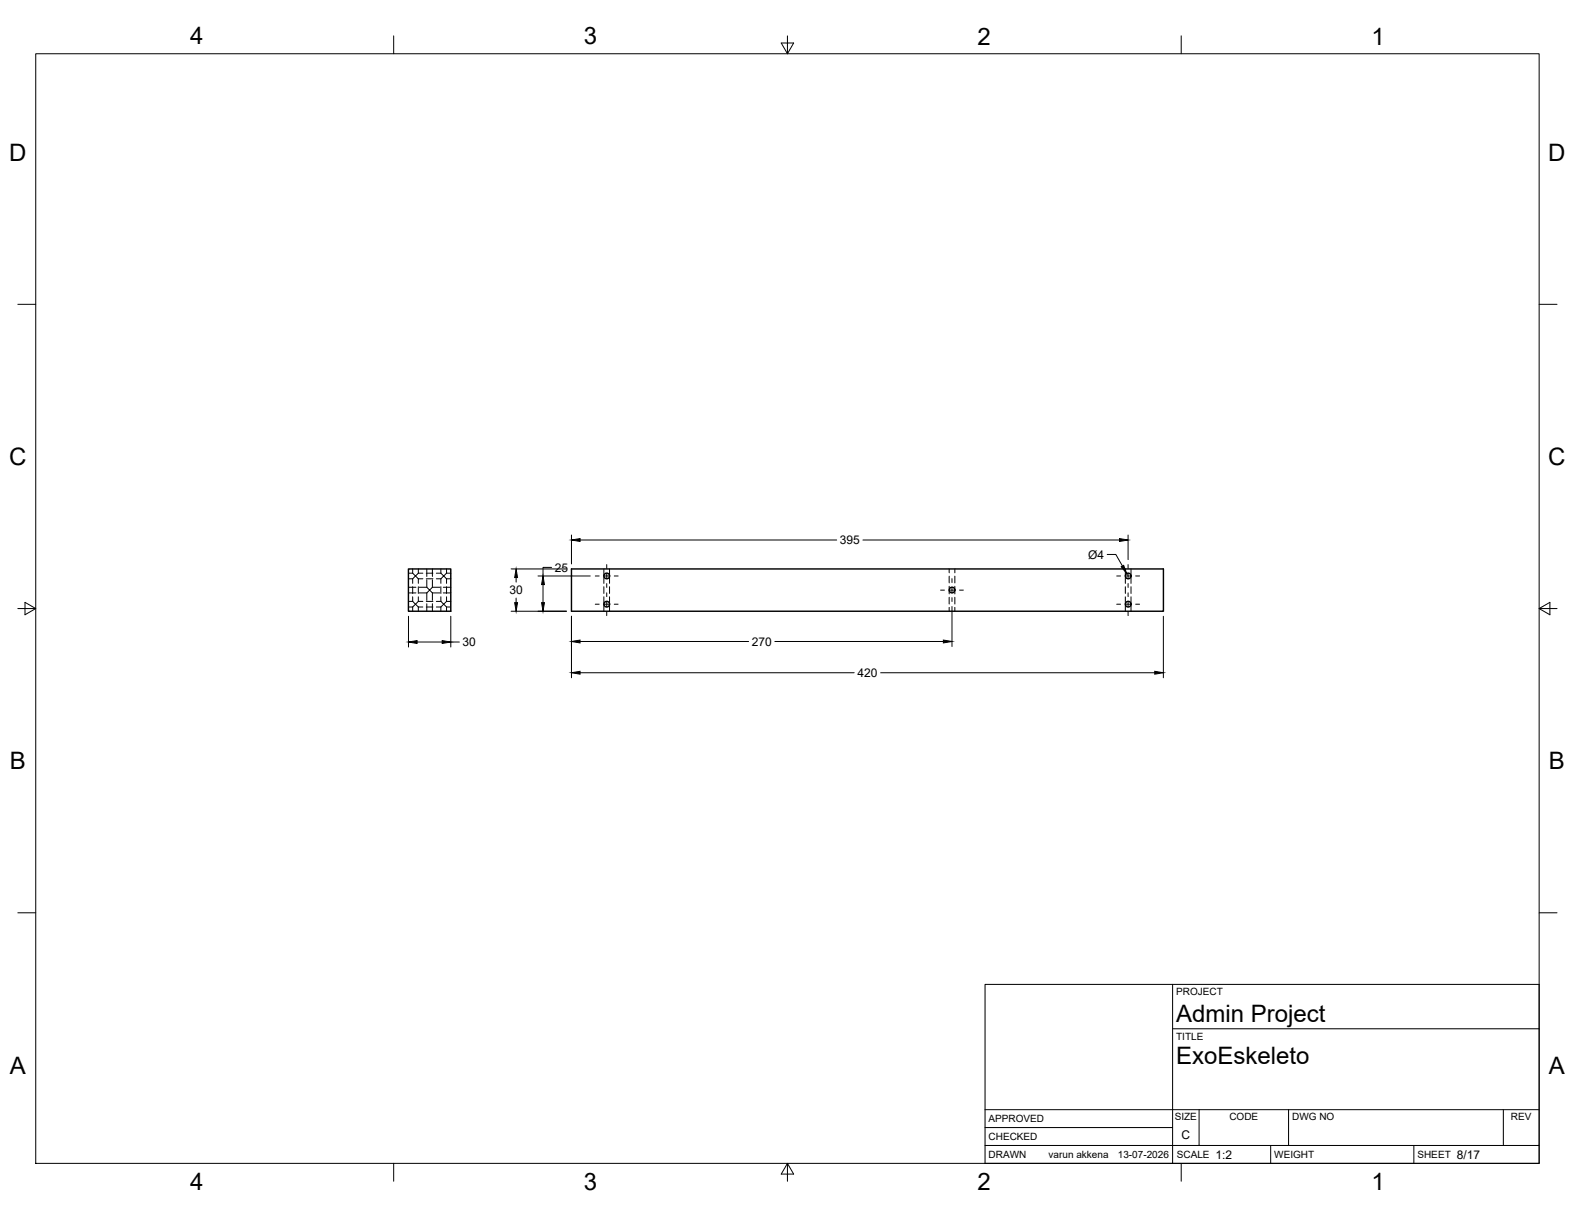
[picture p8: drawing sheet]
<svg xmlns="http://www.w3.org/2000/svg" width="559mm" height="432mm" viewBox="0 0 559 432" stroke-linecap="round" stroke-linejoin="round" font-family="sans-serif">
<!-- layer: Visible -->
<g fill="none" stroke="#000" stroke-width=".51">
<path d="M144.9 201.9h15v15h-15zM202.8 201.9h210v15h-210z"/>
<circle cx="215.3" cy="204.4" r="1.01"/>
<circle cx="215.3" cy="214.4" r="1.01"/>
<circle cx="337.8" cy="209.3" r="1.01"/>
<circle cx="400.3" cy="204.4" r="1.01"/>
<circle cx="400.3" cy="214.4" r="1.01"/>
</g>
<!-- layer: Hidden -->
<g fill="none" stroke="#000" stroke-width=".35">
<path d="M144.9 203.4h1.5M144.9 205.4h1.5M144.9 213.4h1.5M144.9 215.4h1.5M144.9 208.4h2.7M144.9 210.4h2.7M146.4 203.4l.5 .4a.76 .76 0 0 0 .8 .4 .76 .76 0 0 0 .6-.7l.1-.1M146.4 215.4l.5-.5a.76 .76 0 0 1 .8-.3 .76 .76 0 0 1 .6 .6l.1 .2M146.4 205.4l1-1 1 1M146.4 213.4l1 1 1-1M146.4 201.9v1.5M146.4 205.4v1.6"/>
<path d="M146.4 208.2v2.4M146.4 211.8v1.6M146.4 215.4v1.5M148.4 201.9v1.5M148.4 205.4v1.6M148.4 208.2v2.4M148.4 211.8v1.6M148.4 215.4v1.5M148.4 203.4h1.6M148.4 205.4h1.6M148.4 213.4h1.6M148.4 215.4h1.6"/>
<path d="M148.8 208.4h2.6M148.8 210.4h2.6M151.2 203.4h2.4M151.2 205.4h2.4M151.2 213.4h2.4M151.2 215.4h2.4M151.4 210.4l.5-.5a.76 .76 0 0 1 .8-.3 .76 .76 0 0 1 .6 .6l.1 .2M151.4 208.4l1 1 1-1M151.4 201.9v2.6M151.4 205.7v2.7M151.4 210.4v2.6M151.4 214.2v2.7"/>
<path d="M153.4 201.9v2.6M153.4 205.7v2.7M153.4 210.4v2.6M153.4 214.2v2.7M153.4 208.4h2.7M153.4 210.4h2.7M154.8 203.4h1.6M154.8 205.4h1.6M154.8 213.4h1.6M154.8 215.4h1.6M156.4 203.4l.5 .4a.76 .76 0 0 0 .8 .4 .76 .76 0 0 0 .6-.7l.1-.1M156.4 215.4l.5-.5a.76 .76 0 0 1 .8-.3 .76 .76 0 0 1 .6 .6l.1 .2"/>
<path d="M156.4 205.4l1-1 1 1M156.4 213.4l.5 .4a.71 .71 0 0 0 .7 .4 .71 .71 0 0 0 .6-.6l.2-.2M156.4 201.9v1.5M156.4 205.4v1.6M156.4 208.2v2.4M156.4 211.8v1.6M156.4 215.4v1.5M157.3 208.4h2.6M157.3 210.4h2.6M158.4 201.9v1.5M158.4 205.4v1.6M158.4 208.2v2.4"/>
<path d="M158.4 211.8v1.6M158.4 215.4v1.5M158.4 203.4h1.5M158.4 205.4h1.5M158.4 213.4h1.5M158.4 215.4h1.5M214.2 201.9v5.1M214.2 208.2v2.4M214.2 211.8v5.1M216.3 201.9v5.1M216.3 208.2v2.4M216.3 211.8v5.1"/>
<path d="M336.8 201.9v1.3M336.8 204.4v2.4M336.8 208v2.7M336.8 211.9v2.4M336.8 215.5v1.4M338.8 201.9v1.3M338.8 204.4v2.4M338.8 208v2.7M338.8 211.9v2.4M338.8 215.5v1.4M399.3 201.9v5.1M399.3 208.2v2.4"/>
<path d="M399.3 211.8v5.1M401.3 201.9v5.1M401.3 208.2v2.4M401.3 211.8v5.1"/>
</g>
<!-- layer: Border -->
<g fill="none" stroke="#000" stroke-width=".35">
<path d="M12.7 19.1h533.4v393.7h-533.4zM139.7 12.7v6.4M277.2 15.3h4.4l-2.2 3.8zM279.4 12.7v6.4M419.1 12.7v6.4M6.3 108h6.4M546.1 108h6.3M6.3 215.9h6.4M8.9 213.7l3.8 2.2-3.8 2.2zM546.1 215.9l3.8 2.2v-4.4l-3.8 2.2h6.3M6.3 323.9h6.4M546.1 323.9h6.3"/>
<path d="M139.7 412.8v6.3M279.4 412.8l2.2 3.8h-4.4zM279.4 412.8v6.3M419.1 412.8v6.3"/>
</g>
<!-- layer: Titleblock -->
<path d="M349.5 349.3h196.6v63.5h-196.6zM416 349.3v63.5M416 365h130.1M349.5 393.7h196.6M425.4 393.7v12.7M457.2 393.7v12.7M533.4 393.7v12.7M349.5 406.4h196.6M349.5 400.1h66.5M450.8 406.4v6.4M501.6 406.4v6.4" fill="none" stroke="#000" stroke-width=".36"/>
<!-- layer: Smart Centers -->
<g fill="none" stroke="#000" stroke-width=".35">
<path d="M211.2 204.4h1.4M211.2 214.4h1.4M214.4 204.4h1.8M214.4 214.4h1.8M215.3 200.3v1.4M215.3 203.5v1.8M215.3 207.1v1.3M215.3 210.3v1.4M215.3 213.5v1.8M215.3 217v1.4M217.9 204.4h1.4M217.9 214.4h1.4"/>
<path d="M333.7 209.4h1.4M336.9 209.4h1.7M337.8 205.3v1.4M337.8 208.5v1.8M337.8 212v1.4M340.4 209.4h1.4M396.2 204.4h1.4M396.2 214.4h1.4M399.4 204.4h1.8M399.4 214.4h1.8M400.2 200.3v1.4M400.2 203.5v1.8"/>
<path d="M400.2 207.1v1.3M400.2 210.3v1.4M400.2 213.5v1.8M400.2 217v1.4M402.9 204.4h1.4M402.9 214.4h1.4"/>
</g>
<!-- layer: FD_Dimensions -->
<g fill="none" stroke="#000" stroke-width=".35">
<path d="M202.8 189.8v10.3M205.8 191.6h91.1M306.2 191.6h91M392.8 196.7h3.1l2.4 4.2M400.2 189.8v8.7M144.9 218.7v10.9M159.9 218.7v10.9M181.3 216.9h19.7M181.3 201.9h19.7M183.1 204.9v1.6M183.1 212.2v1.6M190.9 204.4h18.5"/>
<path d="M192.7 207.4v6.4M195.7 201.3h-3v3.1M202.8 218.7v21.8M337.8 215.2v14.2M412.7 218.7v21.8M148 227.8h8.9M159.9 227.8h3.1M205.8 238.7h97.3M205.8 227.6h59.8M274.9 227.6h59.8M312.4 238.7h97.3"/>
</g>
<g fill="#000" stroke="#000" stroke-width=".35">
<path d="M202.8 191.6l3-.5v1zM397.2 191.1l3 .5-3 .5zM182.6 213.8h1l-.5 3.1zM183.1 201.9l.5 3h-1zM192.2 213.8h1l-.5 3.1zM192.7 204.4l.5 3h-1zM397.8 201.1l.9-.5 1.1 2.9zM144.9 227.8l3.1-.5v1zM156.9 227.3l3 .5-3 .5zM202.8 238.7l3-.5v1zM202.8 227.6l3-.5v1zM334.7 227.1l3.1 .5-3.1 .5z"/>
<path d="M409.7 238.2l3 .5-3 .5z"/>
</g>
<g font-size="8.5">
<text x="67.5" y="15.8">4</text>
<text x="207.2" y="15.7">3</text>
<text x="346.9" y="15.8">2</text>
<text x="486.6" y="15.8">1</text>
<text x="3.3" y="57">D</text>
<text x="549.3" y="57">D</text>
<text x="3.3" y="165">C</text>
<text x="549.3" y="165">C</text>
<text x="3.5" y="272.9">B</text>
<text x="549.6" y="272.9">B</text>
<text x="417.3" y="362.5">Admin Project</text>
<text x="417.3" y="377.5">ExoEskeleto</text>
<text x="3.5" y="380.9">A</text>
<text x="549.6" y="380.9">A</text>
<text x="67.5" y="422.2">4</text>
<text x="207.2" y="422.1">3</text>
<text x="346.9" y="422.2">2</text>
<text x="486.6" y="422.2">1</text>
</g>
<g font-size="4.3">
<text x="297.9" y="193.1">395</text>
<text x="196.8" y="202.8">25</text>
<text x="386.1" y="198.2">Ø4</text>
<text x="180.8" y="210.9">30</text>
<text x="164.1" y="229.3">30</text>
<text x="266.7" y="229.1">270</text>
<text x="304.3" y="240.2">420</text>
<text x="419.2" y="404.2">C</text>
<text x="431.3" y="411.1">1:2</text>
<text x="516.9" y="411.1">8/17</text>
</g>
<g font-size="3.5">
<text x="417.3" y="353.1">PROJECT</text>
<text x="417.3" y="368.8">TITLE</text>
<text x="350.8" y="398.2">APPROVED</text>
<text x="416.8" y="397.5">SIZE</text>
<text x="436.2" y="397.5">CODE</text>
<text x="458.4" y="397.5">DWG NO</text>
<text x="536.1" y="397.5">REV</text>
<text x="350.8" y="404.5">CHECKED</text>
<text x="350.8" y="410.9">DRAWN</text>
<text x="372" y="410.9">varun akkena</text>
<text x="396.6" y="410.9">13-07-2026</text>
<text x="417.5" y="410.9">SCALE</text>
<text x="452.1" y="410.9">WEIGHT</text>
<text x="502.9" y="410.9">SHEET</text>
</g>
</svg>
